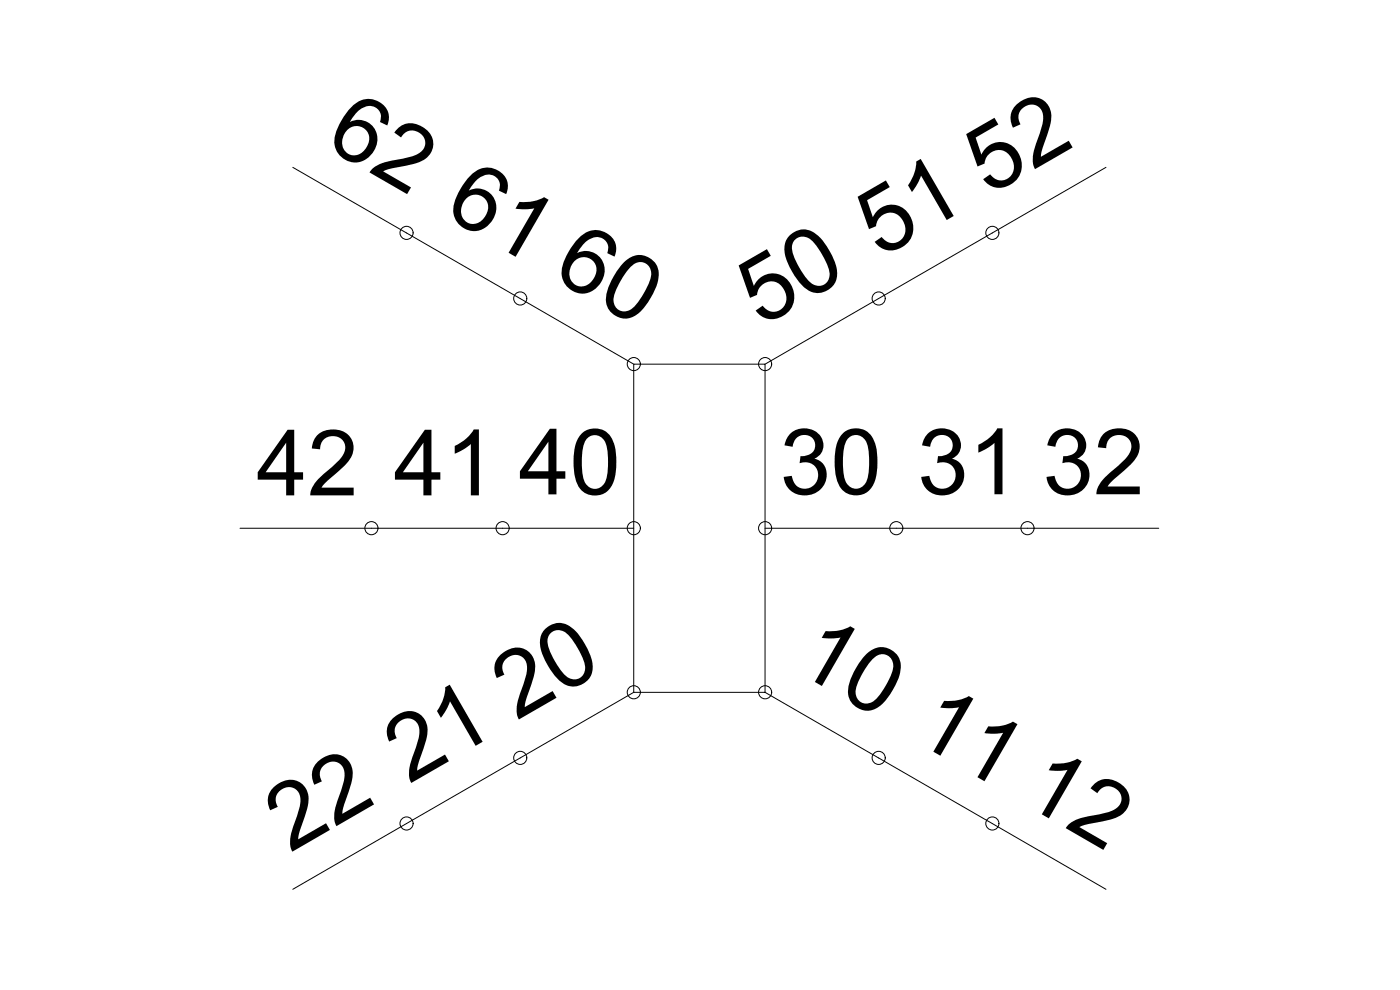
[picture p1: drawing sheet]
<svg xmlns="http://www.w3.org/2000/svg" width="420mm" height="297mm" viewBox="0 0 420 297" stroke-linecap="round" stroke-linejoin="round" font-family="sans-serif">
<!-- layer: 0 -->
<g fill="none" stroke="#000" stroke-width=".3">
<path d="M87.9 50.2l102.3 59.1M331.9 50.2l-102.3 59.1M190.2 109.3h39.4v98.4h-39.4zM72 158.5h118.2M229.6 158.5h118.2M190.2 207.7l-102.3 59.1M229.6 207.7l102.3 59.1"/>
<circle cx="122" cy="69.9" r="1.97"/>
<circle cx="297.8" cy="69.9" r="1.97"/>
<circle cx="156.1" cy="89.6" r="1.97"/>
<circle cx="263.7" cy="89.6" r="1.97"/>
<circle cx="190.2" cy="109.2" r="1.97"/>
<circle cx="229.6" cy="109.2" r="1.97"/>
<circle cx="111.5" cy="158.5" r="1.97"/>
<circle cx="150.8" cy="158.5" r="1.97"/>
<circle cx="190.2" cy="158.5" r="1.97"/>
<circle cx="229.6" cy="158.5" r="1.97"/>
<circle cx="269" cy="158.5" r="1.97"/>
<circle cx="308.4" cy="158.5" r="1.97"/>
<circle cx="190.2" cy="207.7" r="1.97"/>
<circle cx="229.6" cy="207.7" r="1.97"/>
<circle cx="156.1" cy="227.4" r="1.97"/>
<circle cx="263.7" cy="227.4" r="1.97"/>
<circle cx="122" cy="247.1" r="1.97"/>
<circle cx="297.8" cy="247.1" r="1.97"/>
</g>
<g font-size="27.5">
<text x="96.9" y="43.7" transform="rotate(30 96.9 43.7)">62</text>
<text x="296.7" y="58.8" transform="rotate(-30 296.7 58.8)">52</text>
<text x="132.6" y="64.3" transform="rotate(30 132.6 64.3)">61</text>
<text x="264.1" y="77.6" transform="rotate(-30 264.1 77.6)">51</text>
<text x="165.1" y="83" transform="rotate(30 165.1 83)">60</text>
<text x="228.4" y="98.2" transform="rotate(-30 228.4 98.2)">50</text>
<text x="77" y="148.6">42</text>
<text x="118.2" y="148.6">41</text>
<text x="155.7" y="148.3">40</text>
<text x="234" y="148.3">30</text>
<text x="275.3" y="148.3">31</text>
<text x="312.9" y="148.3">32</text>
<text x="237.8" y="200.7" transform="rotate(30 237.8 200.7)">10</text>
<text x="155" y="216.3" transform="rotate(-30 155 216.3)">20</text>
<text x="273.3" y="221.6" transform="rotate(30 273.3 221.6)">11</text>
<text x="122.7" y="235.3" transform="rotate(-30 122.7 235.3)">21</text>
<text x="305.9" y="240.4" transform="rotate(30 305.9 240.4)">12</text>
<text x="87" y="255.9" transform="rotate(-30 87 255.9)">22</text>
</g>
</svg>
